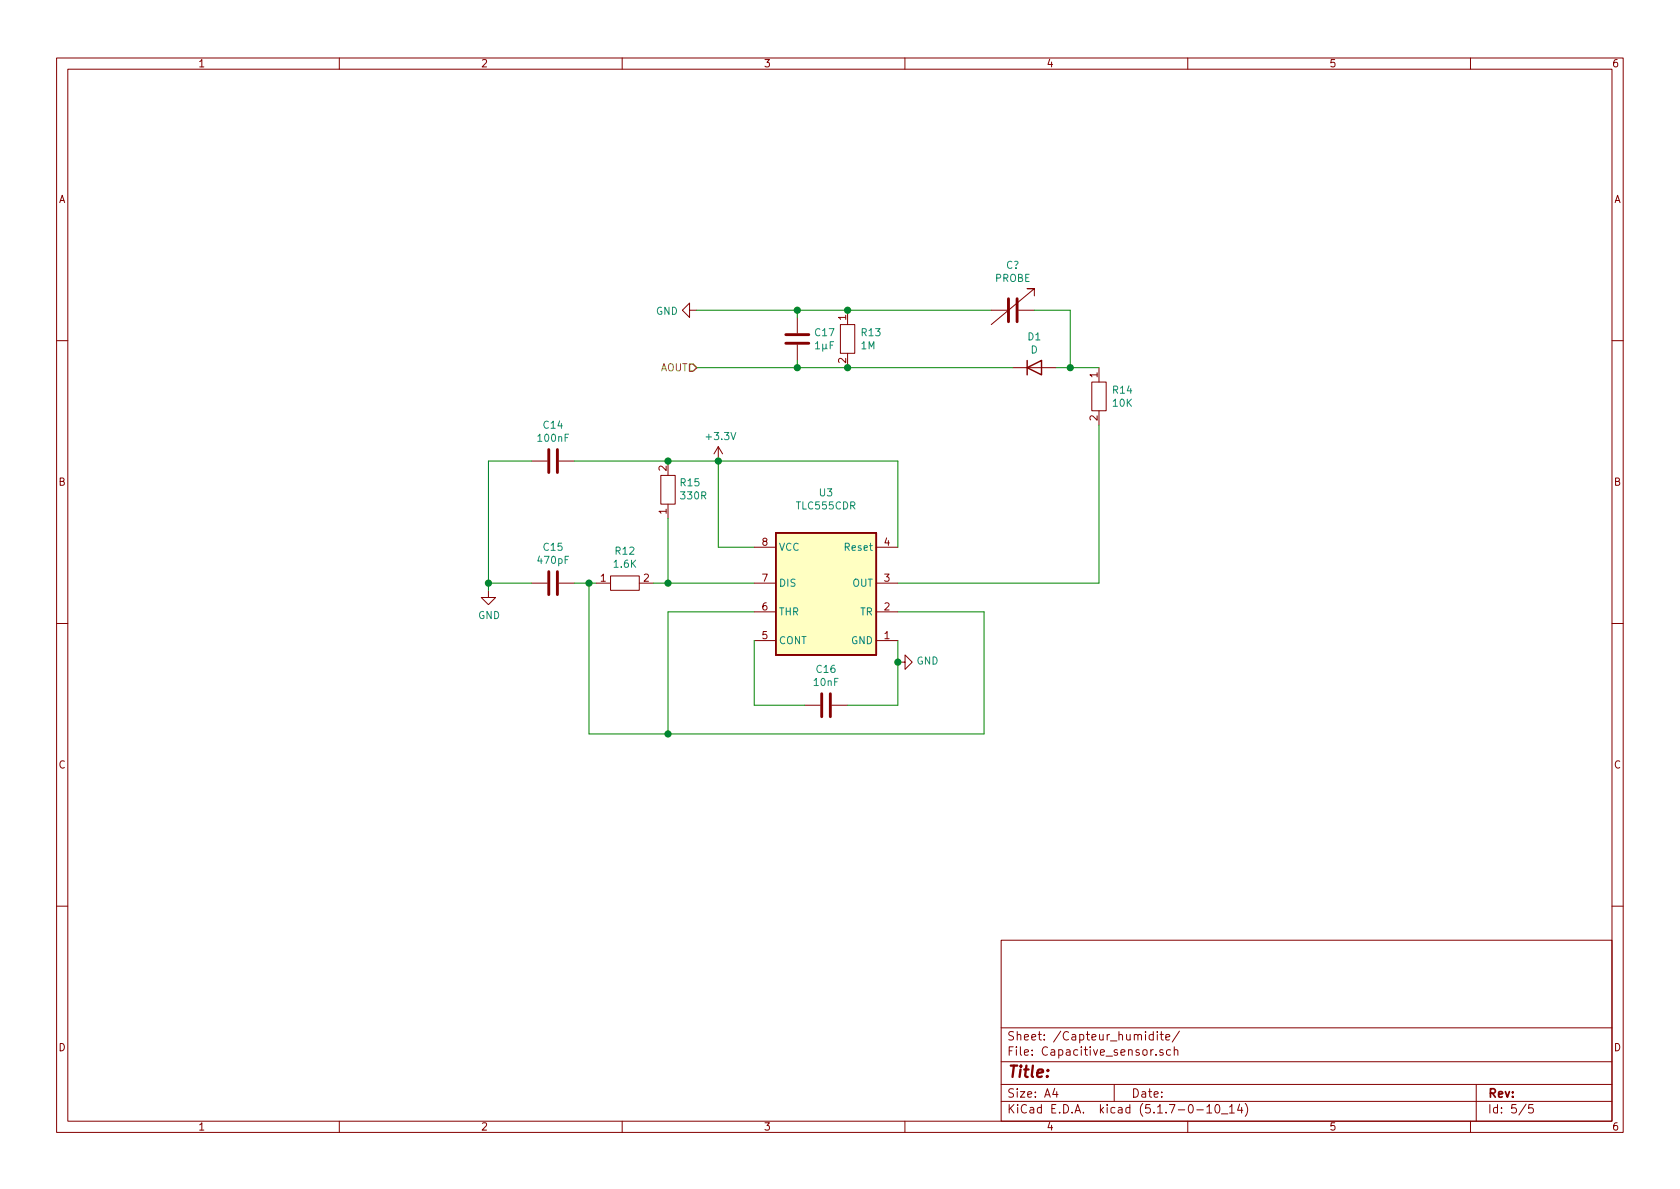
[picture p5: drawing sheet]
<svg xmlns="http://www.w3.org/2000/svg" width="297mm" height="210mm" viewBox="0 0 297 210" stroke-linecap="round" stroke-linejoin="round" font-family="sans-serif">
<g fill="none" stroke="#840000" stroke-width=".18">
<path d="M10 10.3h277v189.9h-277zM12 12.2h273v186.1h-273zM60 10.3v1.9M110 10.3v1.9M160 10.3v1.9M210 10.3v1.9M260 10.3v1.9M121.9 54.9v-1.3l-1.3 1.3 1.3 1.2v-1.2h1.3M141 56.1v2.8M148.6 57.4h2.5v5.1h-2.5zM149.9 54.9v2.5M175.3 54.9h2.8"/>
<path d="M180.1 54.9h2.8M182.9 52.3v-1.3h-1.3h1.3l-7.6 6.4M10 60.2h2M127 79l-.8 1.3M127 79v2.5M127 79l.8 1.3M141 61v2.7M149.9 62.5v2.5M179.1 65h7.6M193 67.6h2.6v5h-2.6zM194.3 65v2.6M194.3 72.6v2.6"/>
<path d="M285 60.2h2M94 81.5h2.8M98.8 81.5h2.8M116.8 84.1h2.6v5h-2.6zM118.1 81.5v2.6M118.1 89.1v2.6M133.3 96.8h3.9M154.9 96.8h3.8M10 110.3h2M86.4 104.4v1.3h1.2l-1.2 1.2-1.3-1.2h1.3M94 103.1h2.8M98.8 103.1h2.8"/>
<path d="M105.4 103.1h2.5M107.9 101.8h5.1v2.6h-5.1zM113 103.1h2.6M133.3 113.3h3.9M133.3 108.2h3.9M133.3 103.1h3.9M154.9 113.3h3.8M154.9 108.2h3.8M154.9 103.1h3.8M158.7 117.1h1.3v-1.3l1.3 1.3-1.3 1.3v-1.3M285 110.3h2M142.2 124.7h2.8"/>
<path d="M147.1 124.7h2.8M10 160.2h2M177 166.3h108v32h-108zM285 160.2h2M60 198.3v1.9M110 198.3v1.9M160 198.3v1.9M177 194.8h108M177 191.8h108M177 187.8h108M177 181.8h108M186.5 192.5l-.4 1h1"/>
<path d="M186.8 193v1M197 191.8v3M203.9 183l-.4-.1-.3 .3 .1 .6 .2 .1 .4-.1M203.9 182.4v1.5M204.4 186.5v.1M204.6 182.4v.2M204.6 182.9v1M205.1 182.9h.6M205.3 182.4v1.3l.4 .2M205.6 185.7l-.3-.1-.2 .2v.2l.5 .2v.3h-.5M206.1 183.4l.7-.1v-.3l-.5-.1-.2 .2 .1 .7h.6M207 185.7l-.4-.1-.4 .3 .1 .6 .3 .1 .4-.1"/>
<path d="M207.6 185.7l.2-.1 .4 .1 .1 .9M207.6 185.1v1.5M208.5 182.3l-1.2 2M210 198.3v1.9M211.6 196.3h1.2M213.4 195.8l.4-.5v1.5M213.4 196.8h.8M215 195.4l.3-.1a.94 .94 0 0 1 0 1.5 .8 .8 0 0 1-.6-.6 .8 .8 0 0 1 .3-.8zM216 197h1.1M217.4 195.8l.4-.5v1.5M217.4 196.8h.8M219.2 195.2l-.4 1.1h.9"/>
<path d="M219.5 195.8v1M220.2 195.1a1.71 1.71 0 0 1 0 2.3M260 198.3v1.9M261 191.8v6.5M269.8 195.2l-1.2 2M271 195.3h-.7v.7l.2-.1 .5 .1 .1 .2-.1 .5-.2 .1-.5-.1"/>
</g>
<path d="M137.2 94.2h17.7v21.6h-17.7z" fill="#ffffc2" stroke="#ffffc2" stroke-width=".18"/>
<path d="M181.6 65l2.5-1.3v2.6zM181.6 63.7v2.6M137.2 94.2h17.7v21.6h-17.7z" fill="none" stroke="#840000" stroke-width=".25"/>
<path d="M138.9 59.2h4.1M178.3 52.8v4.1M179.8 52.8v4.1M97 79.5v4.1M98.6 79.5v4.1M138.9 60.7h4.1M97 101.1v4.1M98.6 101.1v4.1M145.3 122.7v4M146.8 122.7v4" fill="none" stroke="#840000" stroke-width=".51"/>
<g fill="none" stroke="#008400" stroke-width=".18">
<path d="M123.2 54.9h52.1M141 54.9v1.2M182.9 54.9h6.3v10.1M123.2 65h55.9M141 63.7v1.3M186.7 65h7.6M194.3 75.2v27.9h-35.6M94 81.5h-7.6v22.9M101.6 81.5h57.1v15.3M118.1 91.7v11.4M127 81.5v15.3h6.3M86.4 103.1h7.6"/>
<path d="M101.6 103.1h3.8M104.1 103.1v26.7h69.9v-21.6h-15.3M115.6 103.1h17.7M133.3 108.2h-15.2v21.6M133.3 113.3v11.4h8.9M158.7 113.3v11.4h-8.8"/>
</g>
<path d="M121.9 64.4h.7l.6 .6-.6 .7h-.7z" fill="none" stroke="#848400" stroke-width=".25"/>
<g fill="#008400" stroke="#008400" stroke-width=".25">
<circle cx="127" cy="81.5" r=".51"/>
<circle cx="118.1" cy="81.5" r=".51"/>
<circle cx="118.1" cy="129.8" r=".51"/>
<circle cx="141" cy="54.9" r=".51"/>
<circle cx="141" cy="65" r=".51"/>
<circle cx="86.4" cy="103.1" r=".51"/>
<circle cx="189.2" cy="65" r=".51"/>
<circle cx="104.1" cy="103.1" r=".51"/>
<circle cx="118.1" cy="103.1" r=".51"/>
<circle cx="149.9" cy="65" r=".51"/>
<circle cx="149.9" cy="54.9" r=".51"/>
<circle cx="158.8" cy="117.1" r=".51"/>
</g>
<text font-size="2.8" fill="#840000" x="178" y="190.5">Title:</text>
<g font-size="2.1" fill="#840000">
<text x="178" y="184">Sheet: /Capteur_humidite/</text>
<text x="178" y="186.7">File: Capacitive_sensor.sch</text>
<text x="178" y="196.9">KiCad E.D.A. kicad (5.1.7-0-10_14)</text>
<text x="178" y="194.1">Size: A4</text>
<text x="200" y="194.1">Date:</text>
<text x="263" y="194.1">Rev:</text>
<text x="263" y="196.9">Id: 5/5</text>
</g>
<g font-size="1.8" fill="#840000">
<text x="35" y="11.9">1</text>
<text x="85" y="11.9">2</text>
<text x="135" y="11.9">3</text>
<text x="185" y="11.9">4</text>
<text x="235" y="11.9">5</text>
<text x="285" y="11.9">6</text>
<text x="10.4" y="35.9">A</text>
<text x="285.4" y="35.9">A</text>
<text x="149.6" y="56.6" transform="rotate(-90 149.6 56.6)">1</text>
<text x="149.6" y="64.2" transform="rotate(-90 149.6 64.2)">2</text>
<text x="194.1" y="66.8" transform="rotate(-90 194.1 66.8)">1</text>
<text x="194.1" y="74.4" transform="rotate(-90 194.1 74.4)">2</text>
<text x="117.9" y="83.3" transform="rotate(-90 117.9 83.3)">2</text>
<text x="10.4" y="85.9">B</text>
<text x="285.4" y="85.9">B</text>
<text x="117.9" y="90.9" transform="rotate(-90 117.9 90.9)">1</text>
<text x="134.8" y="96.5">8</text>
<text x="156.4" y="96.5">4</text>
<text x="106.2" y="102.9">1</text>
<text x="113.8" y="102.9">2</text>
<text x="134.8" y="107.9">6</text>
<text x="134.8" y="102.9">7</text>
<text x="156.4" y="107.9">2</text>
<text x="156.4" y="102.9">3</text>
<text x="134.8" y="113">5</text>
<text x="156.4" y="113">1</text>
<text x="10.4" y="135.9">C</text>
<text x="285.4" y="135.9">C</text>
<text x="10.4" y="185.9">D</text>
<text x="285.4" y="185.9">D</text>
<text x="35" y="199.9">1</text>
<text x="85" y="199.9">2</text>
<text x="135" y="199.9">3</text>
<text x="185" y="199.9">4</text>
<text x="235" y="199.9">5</text>
<text x="285" y="199.9">6</text>
</g>
<g font-size="1.8" fill="#008484">
<text x="177.9" y="47.5">C?</text>
<text x="175.9" y="49.9">PROBE</text>
<text x="116" y="55.7">GND</text>
<text x="144.2" y="59.5">C17</text>
<text x="152.4" y="59.5">R13</text>
<text x="144.2" y="61.8">1µF</text>
<text x="152.3" y="61.8">1M</text>
<text x="181.8" y="60.2">D1</text>
<text x="182.2" y="62.5">D</text>
<text x="196.8" y="69.6">R14</text>
<text x="196.8" y="71.9">10K</text>
<text x="96.2" y="75.8">C14</text>
<text x="125" y="77.8">+3.3V</text>
<text x="95.2" y="78.1">100nF</text>
<text x="120.4" y="86">R15</text>
<text x="120.5" y="88.3">330R</text>
<text x="144.9" y="87.8">U3</text>
<text x="140.9" y="90.1">TLC555CDR</text>
<text x="95.2" y="99.7">470pF</text>
<text x="96.2" y="97.4">C15</text>
<text x="108.6" y="100.4">1.6K</text>
<text x="108.9" y="98.1">R12</text>
<text x="137.7" y="97.4">VCC</text>
<text x="149.6" y="97.4">Reset</text>
<text x="137.7" y="103.8">DIS</text>
<text x="150.7" y="103.8">OUT</text>
<text x="84.5" y="109.5">GND</text>
<text x="137.7" y="113.9">CONT</text>
<text x="137.7" y="108.8">THR</text>
<text x="150.5" y="113.9">GND</text>
<text x="152.1" y="108.8">TR</text>
<text x="144.4" y="119">C16</text>
<text x="162.1" y="117.5">GND</text>
<text x="144" y="121.3">10nF</text>
</g>
<text font-size="1.8" fill="#848400" x="116.7" y="65.7">AOUT</text>
</svg>
